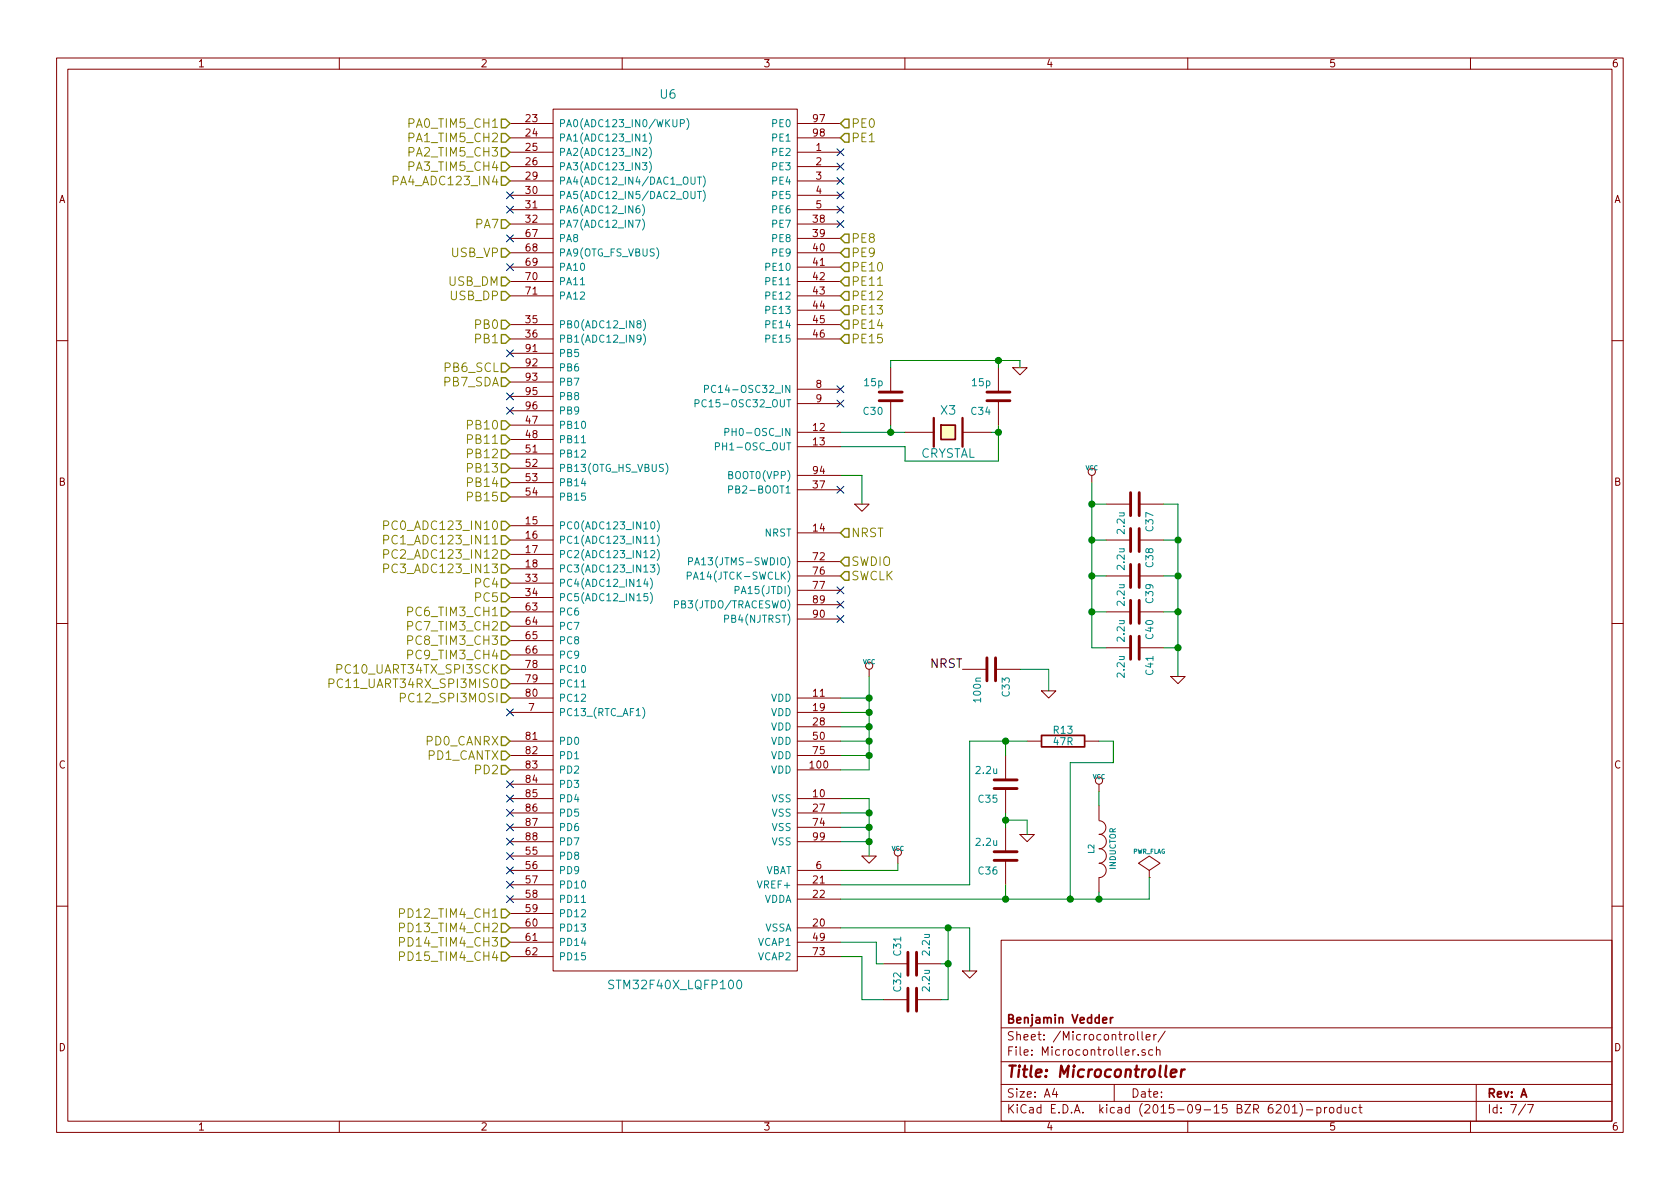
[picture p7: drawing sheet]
EESchema Schematic File Version 2
LIBS:QuadcopterMain-rescue
LIBS:power
LIBS:device
LIBS:transistors
LIBS:conn
LIBS:linear
LIBS:regul
LIBS:74xx
LIBS:cmos4000
LIBS:adc-dac
LIBS:memory
LIBS:xilinx
LIBS:special
LIBS:microcontrollers
LIBS:dsp
LIBS:microchip
LIBS:analog_switches
LIBS:motorola
LIBS:texas
LIBS:intel
LIBS:audio
LIBS:interface
LIBS:digital-audio
LIBS:philips
LIBS:display
LIBS:cypress
LIBS:siliconi
LIBS:opto
LIBS:atmel
LIBS:contrib
LIBS:valves
LIBS:crf_1
LIBS:dips-s
LIBS:QuadcopterMain-cache
EELAYER 25 0
EELAYER END
$Descr A4 11693 8268
encoding utf-8
Sheet 7 7
Title "Microcontroller"
Date ""
Rev "A"
Comp "Benjamin Vedder"
Comment1 ""
Comment2 ""
Comment3 ""
Comment4 ""
$EndDescr
$Comp
L C-RESCUE-QuadcopterMain C32
U 1 1
P 6350 6950
AR Path="/54132E57" Ref="C32"  Part="1" 
AR Path="/54131A8C/54132E57" Ref="C32"  Part="1" 
F 0 "C32" H 6400 7050 50  0000 L CNN
F 1 "2.2u" H 6400 6850 50  0000 L CNN
F 2 "Capacitors_SMD:C_0603" H 6350 6950 60  0001 C CNN
F 3 "" H 6350 6950 60  0001 C CNN
	1    6350 6950
	0    -1   -1   0   
$EndComp
$Comp
L C-RESCUE-QuadcopterMain C31
U 1 1
P 6350 6700
AR Path="/54132E5E" Ref="C31"  Part="1" 
AR Path="/54131A8C/54132E5E" Ref="C31"  Part="1" 
F 0 "C31" H 6400 6800 50  0000 L CNN
F 1 "2.2u" H 6400 6600 50  0000 L CNN
F 2 "Capacitors_SMD:C_0603" H 6350 6700 60  0001 C CNN
F 3 "" H 6350 6700 60  0001 C CNN
	1    6350 6700
	0    -1   -1   0   
$EndComp
$Comp
L GND-RESCUE-QuadcopterMain #PWR60
U 1 1
P 6750 6750
F 0 "#PWR60" H 6750 6750 30  0001 C CNN
F 1 "GND" H 6750 6680 30  0001 C CNN
F 2 "" H 6750 6750 60  0001 C CNN
F 3 "" H 6750 6750 60  0001 C CNN
	1    6750 6750
	1    0    0    -1  
$EndComp
$Comp
L VCC #PWR59
U 1 1
P 6250 6000
F 0 "#PWR59" H 6250 6100 30  0001 C CNN
F 1 "VCC" H 6250 6100 30  0000 C CNN
F 2 "" H 6250 6000 60  0001 C CNN
F 3 "" H 6250 6000 60  0001 C CNN
	1    6250 6000
	1    0    0    -1  
$EndComp
$Comp
L C-RESCUE-QuadcopterMain C36
U 1 1
P 7000 5950
AR Path="/54132E71" Ref="C36"  Part="1" 
AR Path="/54131A8C/54132E71" Ref="C36"  Part="1" 
F 0 "C36" H 7050 6050 50  0000 L CNN
F 1 "2.2u" H 7050 5850 50  0000 L CNN
F 2 "Capacitors_SMD:C_0603" H 7000 5950 60  0001 C CNN
F 3 "" H 7000 5950 60  0001 C CNN
	1    7000 5950
	-1   0    0    1   
$EndComp
$Comp
L C-RESCUE-QuadcopterMain C35
U 1 1
P 7000 5450
AR Path="/54132E78" Ref="C35"  Part="1" 
AR Path="/54131A8C/54132E78" Ref="C35"  Part="1" 
F 0 "C35" H 7050 5550 50  0000 L CNN
F 1 "2.2u" H 7050 5350 50  0000 L CNN
F 2 "Capacitors_SMD:C_0603" H 7000 5450 60  0001 C CNN
F 3 "" H 7000 5450 60  0001 C CNN
	1    7000 5450
	-1   0    0    1   
$EndComp
$Comp
L GND-RESCUE-QuadcopterMain #PWR62
U 1 1
P 7150 5800
F 0 "#PWR62" H 7150 5800 30  0001 C CNN
F 1 "GND" H 7150 5730 30  0001 C CNN
F 2 "" H 7150 5800 60  0001 C CNN
F 3 "" H 7150 5800 60  0001 C CNN
	1    7150 5800
	1    0    0    -1  
$EndComp
$Comp
L R-RESCUE-QuadcopterMain R13
U 1 1
P 7400 5150
F 0 "R13" V 7480 5150 50  0000 C CNN
F 1 "47R" V 7400 5150 50  0000 C CNN
F 2 "Resistors_SMD:R_0603" H 7400 5150 60  0001 C CNN
F 3 "" H 7400 5150 60  0001 C CNN
	1    7400 5150
	0    -1   -1   0   
$EndComp
Wire Wire Line
	6600 6950 6550 6950
Wire Wire Line
	6600 6700 6550 6700
Wire Wire Line
	6600 6450 6600 6950
Wire Wire Line
	5850 6450 6750 6450
Connection ~ 6600 6700
Wire Wire Line
	5850 6550 6100 6550
Wire Wire Line
	6100 6550 6100 6700
Wire Wire Line
	6100 6700 6150 6700
Wire Wire Line
	5850 6650 6000 6650
Wire Wire Line
	6000 6650 6000 6950
Wire Wire Line
	6000 6950 6150 6950
Wire Wire Line
	6750 6450 6750 6750
Connection ~ 6600 6450
Wire Wire Line
	5850 6050 6250 6050
Wire Wire Line
	6250 6050 6250 6000
Wire Wire Line
	7000 5650 7000 5750
Wire Wire Line
	7000 5700 7150 5700
Connection ~ 7000 5700
Wire Wire Line
	7150 5700 7150 5800
Wire Wire Line
	5850 6250 8000 6250
Wire Wire Line
	7000 6150 7000 6250
Connection ~ 7000 6250
Wire Wire Line
	5850 6150 6750 6150
Wire Wire Line
	6750 6150 6750 5150
Wire Wire Line
	6750 5150 7150 5150
Wire Wire Line
	7000 5150 7000 5250
Connection ~ 7000 5150
$Comp
L INDUCTOR L2
U 1 1
P 7650 5900
F 0 "L2" V 7600 5900 40  0000 C CNN
F 1 "INDUCTOR" V 7750 5900 40  0000 C CNN
F 2 "Resistors_SMD:R_0603" H 7650 5900 60  0001 C CNN
F 3 "" H 7650 5900 60  0001 C CNN
	1    7650 5900
	1    0    0    -1  
$EndComp
Wire Wire Line
	7450 5300 7450 6250
Wire Wire Line
	7450 5300 7750 5300
Wire Wire Line
	7750 5300 7750 5150
Wire Wire Line
	7750 5150 7650 5150
Wire Wire Line
	7650 6250 7650 6200
Connection ~ 7450 6250
$Comp
L VCC #PWR65
U 1 1
P 7650 5500
F 0 "#PWR65" H 7650 5600 30  0001 C CNN
F 1 "VCC" H 7650 5600 30  0000 C CNN
F 2 "" H 7650 5500 60  0001 C CNN
F 3 "" H 7650 5500 60  0001 C CNN
	1    7650 5500
	1    0    0    -1  
$EndComp
Wire Wire Line
	7650 5500 7650 5600
$Comp
L GND-RESCUE-QuadcopterMain #PWR58
U 1 1
P 6050 5950
F 0 "#PWR58" H 6050 5950 30  0001 C CNN
F 1 "GND" H 6050 5880 30  0001 C CNN
F 2 "" H 6050 5950 60  0001 C CNN
F 3 "" H 6050 5950 60  0001 C CNN
	1    6050 5950
	1    0    0    -1  
$EndComp
Wire Wire Line
	5850 5550 6050 5550
Wire Wire Line
	6050 5550 6050 5950
Wire Wire Line
	5850 5650 6050 5650
Connection ~ 6050 5650
Wire Wire Line
	5850 5750 6050 5750
Connection ~ 6050 5750
Wire Wire Line
	5850 5850 6050 5850
Connection ~ 6050 5850
$Comp
L VCC #PWR57
U 1 1
P 6050 4700
F 0 "#PWR57" H 6050 4800 30  0001 C CNN
F 1 "VCC" H 6050 4800 30  0000 C CNN
F 2 "" H 6050 4700 60  0001 C CNN
F 3 "" H 6050 4700 60  0001 C CNN
	1    6050 4700
	1    0    0    -1  
$EndComp
Wire Wire Line
	6050 4700 6050 5350
Wire Wire Line
	6050 5350 5850 5350
Wire Wire Line
	5850 5250 6050 5250
Connection ~ 6050 5250
Wire Wire Line
	5850 5150 6050 5150
Connection ~ 6050 5150
Wire Wire Line
	5850 5050 6050 5050
Connection ~ 6050 5050
Wire Wire Line
	5850 4950 6050 4950
Connection ~ 6050 4950
Wire Wire Line
	5850 4850 6050 4850
Connection ~ 6050 4850
$Comp
L CRYSTAL X3
U 1 1
P 6600 3000
F 0 "X3" H 6600 3150 60  0000 C CNN
F 1 "CRYSTAL" H 6600 2850 60  0000 C CNN
F 2 "crf1:Crystal_5x3mm" H 6600 3000 60  0001 C CNN
F 3 "" H 6600 3000 60  0001 C CNN
	1    6600 3000
	1    0    0    -1  
$EndComp
Wire Wire Line
	5850 3000 6300 3000
Wire Wire Line
	5850 3100 6300 3100
Wire Wire Line
	6300 3100 6300 3200
Wire Wire Line
	6300 3200 6950 3200
Wire Wire Line
	6950 3200 6950 2950
Wire Wire Line
	6950 3000 6900 3000
$Comp
L C-RESCUE-QuadcopterMain C30
U 1 1
P 6200 2750
AR Path="/54132EE8" Ref="C30"  Part="1" 
AR Path="/54131A8C/54132EE8" Ref="C30"  Part="1" 
F 0 "C30" H 6250 2850 50  0000 L CNN
F 1 "15p" H 6250 2650 50  0000 L CNN
F 2 "Capacitors_SMD:C_0603" H 6200 2750 60  0001 C CNN
F 3 "" H 6200 2750 60  0001 C CNN
	1    6200 2750
	-1   0    0    1   
$EndComp
$Comp
L C-RESCUE-QuadcopterMain C34
U 1 1
P 6950 2750
AR Path="/54132EEF" Ref="C34"  Part="1" 
AR Path="/54131A8C/54132EEF" Ref="C34"  Part="1" 
F 0 "C34" H 7000 2850 50  0000 L CNN
F 1 "15p" H 7000 2650 50  0000 L CNN
F 2 "Capacitors_SMD:C_0603" H 6950 2750 60  0001 C CNN
F 3 "" H 6950 2750 60  0001 C CNN
	1    6950 2750
	-1   0    0    1   
$EndComp
Connection ~ 6950 3000
Wire Wire Line
	6200 2950 6200 3000
Connection ~ 6200 3000
Wire Wire Line
	6200 2550 6200 2500
Wire Wire Line
	6200 2500 7100 2500
Wire Wire Line
	6950 2500 6950 2550
$Comp
L GND-RESCUE-QuadcopterMain #PWR61
U 1 1
P 7100 2550
F 0 "#PWR61" H 7100 2550 30  0001 C CNN
F 1 "GND" H 7100 2480 30  0001 C CNN
F 2 "" H 7100 2550 60  0001 C CNN
F 3 "" H 7100 2550 60  0001 C CNN
	1    7100 2550
	1    0    0    -1  
$EndComp
Wire Wire Line
	7100 2500 7100 2550
Connection ~ 6950 2500
$Comp
L GND-RESCUE-QuadcopterMain #PWR56
U 1 1
P 6000 3500
F 0 "#PWR56" H 6000 3500 30  0001 C CNN
F 1 "GND" H 6000 3430 30  0001 C CNN
F 2 "" H 6000 3500 60  0001 C CNN
F 3 "" H 6000 3500 60  0001 C CNN
	1    6000 3500
	1    0    0    -1  
$EndComp
Wire Wire Line
	5850 3300 6000 3300
Wire Wire Line
	6000 3300 6000 3500
$Comp
L C-RESCUE-QuadcopterMain C41
U 1 1
P 7900 4500
AR Path="/54132F1C" Ref="C41"  Part="1" 
AR Path="/54131A8C/54132F1C" Ref="C41"  Part="1" 
F 0 "C41" H 7950 4600 50  0000 L CNN
F 1 "2.2u" H 7950 4400 50  0000 L CNN
F 2 "Capacitors_SMD:C_0603" H 7900 4500 60  0001 C CNN
F 3 "" H 7900 4500 60  0001 C CNN
	1    7900 4500
	0    1    1    0   
$EndComp
$Comp
L C-RESCUE-QuadcopterMain C40
U 1 1
P 7900 4250
AR Path="/54132F23" Ref="C40"  Part="1" 
AR Path="/54131A8C/54132F23" Ref="C40"  Part="1" 
F 0 "C40" H 7950 4350 50  0000 L CNN
F 1 "2.2u" H 7950 4150 50  0000 L CNN
F 2 "Capacitors_SMD:C_0603" H 7900 4250 60  0001 C CNN
F 3 "" H 7900 4250 60  0001 C CNN
	1    7900 4250
	0    1    1    0   
$EndComp
$Comp
L C-RESCUE-QuadcopterMain C39
U 1 1
P 7900 4000
AR Path="/54132F2A" Ref="C39"  Part="1" 
AR Path="/54131A8C/54132F2A" Ref="C39"  Part="1" 
F 0 "C39" H 7950 4100 50  0000 L CNN
F 1 "2.2u" H 7950 3900 50  0000 L CNN
F 2 "Capacitors_SMD:C_0603" H 7900 4000 60  0001 C CNN
F 3 "" H 7900 4000 60  0001 C CNN
	1    7900 4000
	0    1    1    0   
$EndComp
$Comp
L C-RESCUE-QuadcopterMain C38
U 1 1
P 7900 3750
AR Path="/54132F31" Ref="C38"  Part="1" 
AR Path="/54131A8C/54132F31" Ref="C38"  Part="1" 
F 0 "C38" H 7950 3850 50  0000 L CNN
F 1 "2.2u" H 7950 3650 50  0000 L CNN
F 2 "Capacitors_SMD:C_0603" H 7900 3750 60  0001 C CNN
F 3 "" H 7900 3750 60  0001 C CNN
	1    7900 3750
	0    1    1    0   
$EndComp
$Comp
L C-RESCUE-QuadcopterMain C37
U 1 1
P 7900 3500
AR Path="/54132F38" Ref="C37"  Part="1" 
AR Path="/54131A8C/54132F38" Ref="C37"  Part="1" 
F 0 "C37" H 7950 3600 50  0000 L CNN
F 1 "2.2u" H 7950 3400 50  0000 L CNN
F 2 "Capacitors_SMD:C_0603" H 7900 3500 60  0001 C CNN
F 3 "" H 7900 3500 60  0001 C CNN
	1    7900 3500
	0    1    1    0   
$EndComp
$Comp
L GND-RESCUE-QuadcopterMain #PWR66
U 1 1
P 8200 4700
F 0 "#PWR66" H 8200 4700 30  0001 C CNN
F 1 "GND" H 8200 4630 30  0001 C CNN
F 2 "" H 8200 4700 60  0001 C CNN
F 3 "" H 8200 4700 60  0001 C CNN
	1    8200 4700
	1    0    0    -1  
$EndComp
$Comp
L VCC #PWR64
U 1 1
P 7600 3350
F 0 "#PWR64" H 7600 3450 30  0001 C CNN
F 1 "VCC" H 7600 3450 30  0000 C CNN
F 2 "" H 7600 3350 60  0001 C CNN
F 3 "" H 7600 3350 60  0001 C CNN
	1    7600 3350
	1    0    0    -1  
$EndComp
Wire Wire Line
	8200 3500 8200 4700
Wire Wire Line
	8200 3500 8100 3500
Wire Wire Line
	7600 3350 7600 4500
Wire Wire Line
	7600 3500 7700 3500
Wire Wire Line
	7700 3750 7600 3750
Connection ~ 7600 3750
Wire Wire Line
	7700 4000 7600 4000
Connection ~ 7600 4000
Wire Wire Line
	7600 4250 7700 4250
Connection ~ 7600 4250
Wire Wire Line
	7600 4500 7700 4500
Wire Wire Line
	8100 4500 8200 4500
Connection ~ 8200 4500
Wire Wire Line
	8100 4250 8200 4250
Connection ~ 8200 4250
Wire Wire Line
	8100 4000 8200 4000
Connection ~ 8200 4000
Wire Wire Line
	8100 3750 8200 3750
Connection ~ 8200 3750
$Comp
L PWR_FLAG #FLG4
U 1 1
P 8000 6100
F 0 "#FLG4" H 8000 6195 30  0001 C CNN
F 1 "PWR_FLAG" H 8000 6280 30  0000 C CNN
F 2 "" H 8000 6100 60  0001 C CNN
F 3 "" H 8000 6100 60  0001 C CNN
	1    8000 6100
	1    0    0    -1  
$EndComp
Wire Wire Line
	8000 6250 8000 6100
Connection ~ 7650 6250
Connection ~ 7600 3500
$Comp
L C-RESCUE-QuadcopterMain C33
U 1 1
P 6900 4650
AR Path="/54132FA2" Ref="C33"  Part="1" 
AR Path="/54131A8C/54132FA2" Ref="C33"  Part="1" 
F 0 "C33" H 6950 4750 50  0000 L CNN
F 1 "100n" H 6950 4550 50  0000 L CNN
F 2 "Capacitors_SMD:C_0603" H 6900 4650 60  0001 C CNN
F 3 "" H 6900 4650 60  0001 C CNN
	1    6900 4650
	0    1    1    0   
$EndComp
$Comp
L GND-RESCUE-QuadcopterMain #PWR63
U 1 1
P 7300 4800
F 0 "#PWR63" H 7300 4800 30  0001 C CNN
F 1 "GND" H 7300 4730 30  0001 C CNN
F 2 "" H 7300 4800 60  0001 C CNN
F 3 "" H 7300 4800 60  0001 C CNN
	1    7300 4800
	1    0    0    -1  
$EndComp
Wire Wire Line
	7100 4650 7300 4650
Wire Wire Line
	7300 4650 7300 4800
Text Label 6700 4650 2    60   ~ 0
NRST
NoConn ~ 5850 4300
NoConn ~ 5850 4200
NoConn ~ 5850 4100
NoConn ~ 5850 3400
NoConn ~ 5850 2800
NoConn ~ 5850 2700
$Comp
L STM32F40X_LQFP100 U6
U 1 1
P 4700 3750
F 0 "U6" H 4650 6850 60  0000 C CNN
F 1 "STM32F40X_LQFP100" H 4700 650 60  0000 C CNN
F 2 "Housings_QFP:LQFP-100_14x14mm_Pitch0.5mm" H 4700 3750 60  0001 C CNN
F 3 "" H 4700 3750 60  0001 C CNN
	1    4700 3750
	1    0    0    -1  
$EndComp
Text HLabel 3550 1250 0    60   Input ~ 0
PA4_ADC123_IN4
Text HLabel 3550 1550 0    60   Input ~ 0
PA7
Text HLabel 3550 2250 0    60   Input ~ 0
PB0
Text HLabel 3550 2350 0    60   Input ~ 0
PB1
Text HLabel 3550 5150 0    60   Input ~ 0
PD0_CANRX
Text HLabel 3550 5250 0    60   Input ~ 0
PD1_CANTX
Text HLabel 3550 2950 0    60   Input ~ 0
PB10
Text HLabel 3550 3050 0    60   Input ~ 0
PB11
Text HLabel 3550 3150 0    60   Input ~ 0
PB12
Text HLabel 3550 3250 0    60   Input ~ 0
PB13
Text HLabel 3550 3350 0    60   Input ~ 0
PB14
Text HLabel 3550 3450 0    60   Input ~ 0
PB15
Text HLabel 3550 4050 0    60   Input ~ 0
PC4
Text HLabel 3550 4150 0    60   Input ~ 0
PC5
Text HLabel 3550 3650 0    60   Input ~ 0
PC0_ADC123_IN10
Text HLabel 3550 3750 0    60   Input ~ 0
PC1_ADC123_IN11
Text HLabel 3550 3850 0    60   Input ~ 0
PC2_ADC123_IN12
Text HLabel 3550 3950 0    60   Input ~ 0
PC3_ADC123_IN13
Text HLabel 3550 2550 0    60   Input ~ 0
PB6_SCL
Text HLabel 3550 2650 0    60   Input ~ 0
PB7_SDA
Text HLabel 3550 4650 0    60   Input ~ 0
PC10_UART34TX_SPI3SCK
Text HLabel 3550 4750 0    60   Input ~ 0
PC11_UART34RX_SPI3MISO
Text HLabel 3550 6350 0    60   Input ~ 0
PD12_TIM4_CH1
Text HLabel 3550 6450 0    60   Input ~ 0
PD13_TIM4_CH2
Text HLabel 3550 6550 0    60   Input ~ 0
PD14_TIM4_CH3
Text HLabel 3550 6650 0    60   Input ~ 0
PD15_TIM4_CH4
Text HLabel 3550 4250 0    60   Input ~ 0
PC6_TIM3_CH1
Text HLabel 3550 4350 0    60   Input ~ 0
PC7_TIM3_CH2
Text HLabel 3550 4450 0    60   Input ~ 0
PC8_TIM3_CH3
Text HLabel 3550 4550 0    60   Input ~ 0
PC9_TIM3_CH4
Text HLabel 3550 850  0    60   Input ~ 0
PA0_TIM5_CH1
Text HLabel 3550 950  0    60   Input ~ 0
PA1_TIM5_CH2
Text HLabel 3550 1050 0    60   Input ~ 0
PA2_TIM5_CH3
Text HLabel 3550 1150 0    60   Input ~ 0
PA3_TIM5_CH4
Text HLabel 5850 1650 2    60   Input ~ 0
PE8
Text HLabel 5850 1750 2    60   Input ~ 0
PE9
Text HLabel 5850 1850 2    60   Input ~ 0
PE10
Text HLabel 5850 1950 2    60   Input ~ 0
PE11
Text HLabel 5850 2050 2    60   Input ~ 0
PE12
Text HLabel 5850 2150 2    60   Input ~ 0
PE13
Text HLabel 5850 2250 2    60   Input ~ 0
PE14
Text HLabel 5850 2350 2    60   Input ~ 0
PE15
Text HLabel 3550 1750 0    60   Input ~ 0
USB_VP
Text HLabel 3550 1950 0    60   Input ~ 0
USB_DM
Text HLabel 3550 2050 0    60   Input ~ 0
USB_DP
Text HLabel 5850 3700 2    60   Input ~ 0
NRST
Text HLabel 5850 3900 2    60   Input ~ 0
SWDIO
Text HLabel 5850 4000 2    60   Input ~ 0
SWCLK
Text HLabel 3550 4850 0    60   Input ~ 0
PC12_SPI3MOSI
Text HLabel 3550 5350 0    60   Input ~ 0
PD2
NoConn ~ 3550 1350
NoConn ~ 3550 1450
NoConn ~ 3550 1650
NoConn ~ 3550 1850
NoConn ~ 3550 2450
NoConn ~ 3550 2750
NoConn ~ 3550 2850
NoConn ~ 3550 4950
NoConn ~ 3550 5450
NoConn ~ 3550 5550
NoConn ~ 3550 5650
NoConn ~ 3550 5750
NoConn ~ 3550 5850
NoConn ~ 3550 5950
NoConn ~ 3550 6050
NoConn ~ 3550 6150
NoConn ~ 3550 6250
NoConn ~ 5850 1550
NoConn ~ 5850 1450
NoConn ~ 5850 1350
NoConn ~ 5850 1250
NoConn ~ 5850 1150
NoConn ~ 5850 1050
Text HLabel 5850 850  2    60   Input ~ 0
PE0
Text HLabel 5850 950  2    60   Input ~ 0
PE1
$EndSCHEMATC
